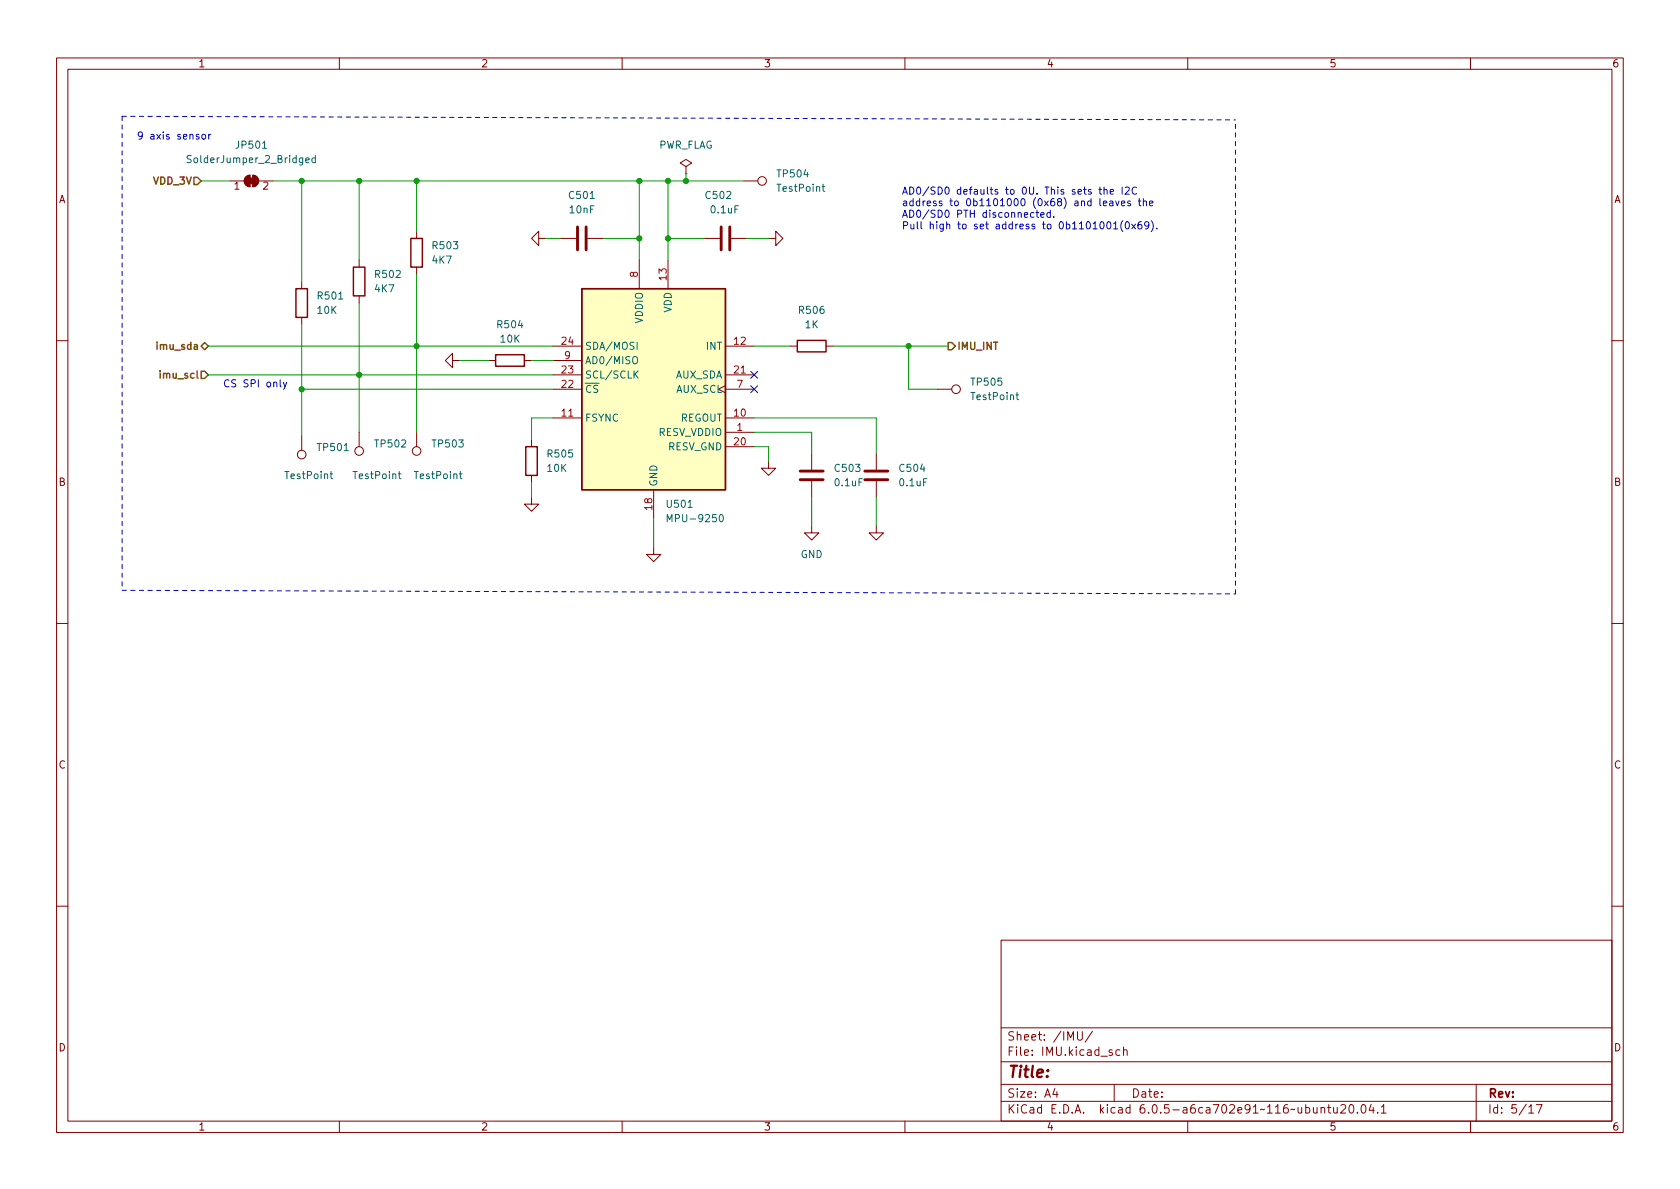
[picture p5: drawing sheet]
<svg xmlns="http://www.w3.org/2000/svg" width="297mm" height="210mm" viewBox="0 0 297 210" stroke-linecap="round" stroke-linejoin="round" font-family="sans-serif">
<g fill="none" stroke="#840000" stroke-width=".18">
<path d="M10 10.2h277v190.1h-277zM12 12.2h273v186.1h-273zM60 10.2v2M110 10.2v2M160 10.2v2M210 10.2v2M260 10.2v2M40.6 32h2.6M43.5 31.3l.7-.3v2a1.02 1.02 0 0 1-.9-.6 1.02 1.02 0 0 1 .2-1.1zM44.7 31a1.02 1.02 0 0 1 1 1 1.02 1.02 0 0 1-1 1zM45.7 32h2.6M121.3 29.5l1-.7-1-.6-1 .6 1 .7v1.2"/>
<path d="M121.3 30.7h.1M131.4 32h2.6M53.3 49.8v1.2M53.3 56.1v1.3M63.5 46v1.2M63.5 52.3v1.3M73.7 40.9v1.3M73.7 47.2v1.3M95.2 42.2v-1.3l-1.2 1.3 1.2 1.2v-1.2h1.3M99.1 42.2h2.8M103.9 42.2h2.8M113 46v5"/>
<path d="M118.1 46v5M124.5 42.2h2.8M129.3 42.2h2.8M135.9 42.2h1.3v-1.3l1.2 1.3-1.2 1.2v-1.2M10 60.2h2M53.3 77.1v2.5M63.5 76.4v2.6M73.7 76.4v2.6M80 63.7v-1.2l-1.3 1.2 1.3 1.3v-1.3h1.3M86.4 63.7h1.2M92.7 63.7h1.3M94 77.7v1.3"/>
<path d="M97.8 68.8h5.1M97.8 61.2h5.1M97.8 73.9h5.1M97.8 66.3h5.1M97.8 63.7h5.1M128.3 68.2l-1.3 .6 1.3 .7M128.3 68.8h5M128.3 61.2h5M128.3 76.4h5M128.3 73.9h5M128.3 79h5M128.3 66.3h5"/>
<path d="M139.7 61.2h1.3M146 61.2h1.3M165.7 68.8h2.6M285 60.2h2M94 87.9v1.2h1.2l-1.2 1.3-1.3-1.3h1.3M94 84.1v1.2M115.6 96.8v1.2h1.2l-1.2 1.3-1.3-1.3h1.3M115.6 86.6v5.1M135.9 81.5v1.3h1.3l-1.3 1.3-1.3-1.3h1.3M143.5 93v1.2h1.3l-1.3 1.3-1.3-1.3h1.3M143.5 80.3v2.8M143.5 85.1v2.8"/>
<path d="M154.9 93v1.2h1.3l-1.3 1.3-1.2-1.3h1.2M154.9 80.3v2.8M154.9 85.1v2.8M10 110.2h2M285 110.2h2M10 160.2h2M177 166.3h108v32h-108zM285 160.2h2M60 198.3v2M110 198.3v2M160 198.3v2M177 194.8h108"/>
<path d="M177 191.8h108M177 187.8h108M177 181.8h108M186.5 192.5l-.4 1h1M186.9 193v1M190.5 182.4v1.2l.3 .3h.3l.3-.3v-1.2M193.1 182.4l-1.2 1.9M197 191.8v3M198 185.7l-.4-.1-.3 .3v.4l.1 .3h.6M198.6 185.8l.3-.2 .3 .1 .1 .9M198.6 185.1v1.5M210 198.3v2"/>
<path d="M233.6 196l.2-.2 .3 .1 .1 .9M233.6 195.8v1M234.7 195.8h.6M234.9 195.3v1.3l.4 .2M235.8 195.8l.1 1h.3l.2-.1M236.4 195.8v1M237.1 195.5l.5-.2 .3 .2v.3l-.9 1h.9M238.7 195.4l.2-.1a.81 .81 0 0 1 .5 .7 .81 .81 0 0 1-.3 .8h-.1a.81 .81 0 0 1-.6-.6 .81 .81 0 0 1 .3-.8zM240 196.7v.1M240.8 195.5l.2-.2a.81 .81 0 0 1 .6 .7 .81 .81 0 0 1-.3 .8h-.2a.81 .81 0 0 1-.3-1.3zM242.4 195.3l-.3 1h.9M242.8 195.8v1"/>
<path d="M243.6 196.7v.1M244.2 195.8l.4-.5v1.5M244.2 196.8h.9M260 198.3v2M261 191.8v6.5M270.3 195.8l.4-.5v1.5M270.3 196.8h.9M271.7 195.3h.9l-.6 1.5"/>
<circle cx="134.7" cy="32" r=".76"/>
<circle cx="63.5" cy="79.8" r=".76"/>
<circle cx="73.7" cy="79.8" r=".76"/>
<circle cx="169" cy="68.8" r=".76"/>
<circle cx="53.3" cy="80.4" r=".76"/>
</g>
<path d="M52.3 51h2.1v5.1h-2.1zM62.5 47.2h2v5.1h-2zM72.6 42.2h2.1v5h-2.1zM102.9 51h25.4v35.6h-25.4zM87.6 62.7h5.1v2.1h-5.1zM93 79h2v5.1h-2zM141 60.2h5v2h-5z" fill="none" stroke="#840000" stroke-width=".25"/>
<path d="M102.1 40.1v4.1M103.6 40.1v4.1M127.5 40.1v4.1M129 40.1v4.1M141.5 84.8h4M141.5 83.3h4M152.9 84.8h4.1M152.9 83.3h4.1" fill="none" stroke="#840000" stroke-width=".51"/>
<g fill="none" stroke="#006464" stroke-width=".18">
<path d="M33.8 27.6l-.5-.1-.2 .1v.4l.6 .2 .1 .3-.2 .3-.5-.1M54.1 28.3l.6-.1-.1-.2-.4-.1-.1 .2v.6h.5M55.8 28l-.4-.1-.2 .3 .1 .5h.5M55.8 27.5v1.3M145.3 33h.5M145.5 32.6v1.1l.3 .1M112 63.1h.2a.43 .43 0 0 1 .5 .4v.4a.42 .42 0 0 1-.4 .4 .42 .42 0 0 1-.4-.4v-.4zM112.3 66.1l.5 .8M112.6 60.5v1.3M112.8 65.6l-.7 .7M179.6 69.8h.5M179.8 69.4v1.1l.3 .2"/>
<path d="M58.3 83.8h.5M58.5 83.4v1.1l.3 .1M70.4 83.8h.5M70.6 83.4v1.1l.3 .1M81.2 83.8h.5M81.4 83.4v1.1l.3 .1M118 92.3v-1.3l.4 .9 .4-.9v1.3M127.3 91.1l.2-.1a.68 .68 0 0 1 .4 .6 .68 .68 0 0 1-.4 .7l-.2-.2-.1-.3z"/>
</g>
<path d="M102.9 51h25.4v35.6h-25.4z" fill="#ffffc2" stroke="#ffffc2" stroke-width=".18"/>
<g fill="#840000" stroke="#840000" stroke-width=".18">
<path d="M43.9 31.5h1.1v1h-1.1z"/>
<path d="M43.5 31.3l.7-.3v2a1.02 1.02 0 0 1-.9-.6 1.02 1.02 0 0 1 .2-1.1z"/>
<path d="M44.7 31a1.02 1.02 0 0 1 1 1 1.02 1.02 0 0 1-1 1z"/>
</g>
<path d="M34.3 31.4h.6l.7 .6-.7 .6h-.6zM28.3 65.6v.1M35.6 61.2l.6-.6 .6 .6-.6 .6zM35.6 65.7h.6l.6 .6-.6 .6h-.6zM167.6 60.6h.7l.6 .6-.6 .6h-.7z" fill="none" stroke="#725600" stroke-width=".25"/>
<g fill="none" stroke="#0000c2" stroke-width=".18">
<path d="M35.2 23.8h-.3l-.2 .1v.2l.5 .1v.3h-.5M35.8 23.8h.3l.3 .2v.4l-.3 .2-.3-.1-.1-.1zM36.9 23.8v.8M37.3 23.8l-.4 .2M182.8 37.6h-.4l-.2 .2 .1 .6h.5M183.2 37.6h.5M183.3 37.2v1.1l.4 .1M184 38l.6-.1v-.3h-.4l-.2 .2 .1 .6h.5M185.7 37.6h-.4l-.2 .2 .1 .6h.5M185.7 37.2v1.2M186.3 38.3v.1M192.9 33.6l-.3-.1-.2 .2 .1 .2 .4 .1v.3h-.5"/>
<path d="M194.3 33.5h.5M194.5 33.1v1.1l.3 .1M194.6 39.3l.2-.1a.68 .68 0 0 1 .4 .6 .68 .68 0 0 1-.4 .7l-.2-.1-.1-.4zM195.1 36l.6-.2-.1-.2-.3-.1-.2 .2v.6h.5M195.2 33.6l.2-.1 .3 .1v.7M195.2 33.1v1.2M195.8 39.3l.2-.1a.68 .68 0 0 1 .4 .6 .68 .68 0 0 1-.4 .7l-.2-.1-.1-.4zM196.2 35.6h.5l.1 .8M196.3 33.9l.6-.1-.1-.2-.3-.1-.2 .2 .1 .6h.4M196.8 35.8l-.4 .1-.2 .2 .2 .3 .4-.1M196.9 39.6l.4-.4v1.3M197.3 35.5l.3 .9 .3-.9"/>
<path d="M198.3 36l.6-.2-.1-.2-.3-.1-.2 .2v.6h.5M198.4 33.1v1.2M198.5 39a1.46 1.46 0 0 0 0 2M199 33.2l.4-.1 .3 .3-.8 .9h.8M199.1 39.3l.2-.1a.68 .68 0 0 1 .4 .6 .68 .68 0 0 1-.4 .7l-.2-.1-.1-.4zM199.9 35.6l-.3-.1-.2 .2v.2l.5 .1v.3h-.5M200.1 39.6l.7 .9M200.8 39.6l-.7 .9M200.9 33.2a.6 .6 0 0 0-.8 .4 .6 .6 0 0 0 .6 .7l.2-.1M201.3 35.5h.4M201.4 35.1v1.1l.3 .2M201.8 39.2l-.4 .1a.85 .85 0 0 0 0 1.2l.5-.1v-.5l-.2-.2h-.3l-.2 .2"/>
<path d="M202.2 35.7l.1-.2 .3 .1 .1 .8M202.2 35.1v1.3M203.1 39.8l-.2 .2h-.3l-.2-.2 .1-.5 .4-.1 .2 .1a.84 .84 0 0 1-.3 1.2h-.3M203.2 36l.7-.2-.1-.2-.4-.1-.2 .2 .1 .6h.5M203.5 39a1.46 1.46 0 0 1 0 2M196.9 40.5h.7M204.5 40.4v.1M49.5 67.1v1.1l.2 .2M50.1 67.6l.3 .8M50.7 67.6l-.4 1.1-.2 .1"/>
</g>
<path d="M21.6 20.6v83.8M21.6 20.6l196.8 .6M21.6 104.4l196.8 .6M218.4 105v-83.8" fill="none" stroke="#0000c2" stroke-width=".18" stroke-dasharray=".8 .8"/>
<g fill="none" stroke="#009600" stroke-width=".18">
<path d="M35.6 32h5M48.3 32h83.1M53.3 32v17.8M63.5 32v14M73.7 32v8.9M113 32v14M118.1 32v14M121.3 30.7v1.3M53.3 57.4v19.7M63.5 53.6v22.8M73.7 48.5v27.9M96.5 42.2h2.6"/>
<path d="M106.7 42.2h6.3M118.1 42.2h6.4M132.1 42.2h3.8M36.8 61.2h61M36.8 66.3h61M53.3 68.8h44.5M81.3 63.7h5.1M94 63.7h3.8M97.8 73.9h-3.8v3.8M133.3 73.9h21.6v6.4M133.3 61.2h6.4M133.3 76.4h10.2v3.9"/>
<path d="M133.3 79h2.6v2.5M147.3 61.2h20.3M160.7 61.2v7.6h5M94 85.3v2.6M115.6 91.7v5.1M143.5 87.9v5.1M154.9 87.9v5.1"/>
</g>
<path d="M132.7 65.7l1.3 1.2M132.7 68.2l1.3 1.2M134 65.7l-1.3 1.2M134 68.2l-1.3 1.2" fill="none" stroke="#000084" stroke-width=".18"/>
<g fill="#009600" stroke="#009600" stroke-width=".18">
<circle cx="118.1" cy="42.2" r=".46"/>
<circle cx="160.7" cy="61.2" r=".46"/>
<circle cx="118.1" cy="32" r=".46"/>
<circle cx="121.3" cy="32" r=".46"/>
<circle cx="63.5" cy="32" r=".46"/>
<circle cx="113" cy="32" r=".46"/>
<circle cx="113" cy="42.2" r=".46"/>
<circle cx="73.7" cy="32" r=".46"/>
<circle cx="73.7" cy="61.2" r=".46"/>
<circle cx="63.5" cy="66.3" r=".46"/>
<circle cx="53.3" cy="32" r=".46"/>
<circle cx="53.3" cy="68.8" r=".46"/>
</g>
<text font-size="2.8" fill="#840000" x="178" y="190.6">Title:</text>
<g font-size="2.1" fill="#840000">
<text x="178" y="184">Sheet: /IMU/</text>
<text x="178" y="186.7">File: IMU.kicad_sch</text>
<text x="178" y="196.9">KiCad E.D.A. kicad 6.0.5-a6ca702e91~116~ubuntu20.04.1</text>
<text x="178" y="194.1">Size: A4</text>
<text x="200" y="194.1">Date:</text>
<text x="263" y="194.1">Rev:</text>
<text x="263" y="196.9">Id: 5/17</text>
</g>
<g font-size="1.8" fill="#840000">
<text x="35" y="11.9">1</text>
<text x="85" y="11.9">2</text>
<text x="135" y="11.9">3</text>
<text x="185" y="11.9">4</text>
<text x="235" y="11.9">5</text>
<text x="285" y="11.9">6</text>
<text x="10.3" y="35.9">A</text>
<text x="285.3" y="35.9">A</text>
<text x="10.3" y="85.9">B</text>
<text x="285.3" y="85.9">B</text>
<text x="10.3" y="135.9">C</text>
<text x="285.3" y="135.9">C</text>
<text x="10.3" y="185.9">D</text>
<text x="285.3" y="185.9">D</text>
<text x="35" y="199.9">1</text>
<text x="85" y="199.9">2</text>
<text x="135" y="199.9">3</text>
<text x="185" y="199.9">4</text>
<text x="235" y="199.9">5</text>
<text x="285" y="199.9">6</text>
</g>
<g font-size="1.8" fill="#0000c2">
<text x="24.1" y="24.7">9 axis sensor</text>
<text x="159.4" y="34.4">AD0/SD0 defaults to 0U. This sets the I2C</text>
<text x="159.4" y="36.4">address to 0b1101000 (0x68) and leaves the</text>
<text x="159.4" y="38.5">AD0/SD0 PTH disconnected.</text>
<text x="159.4" y="40.5">Pull high to set address to 0b1101001(0x69).</text>
<text x="39.4" y="68.5">CS SPI only</text>
</g>
<g font-size="1.8" fill="#006464">
<text x="33.7" y="28.8">SolderJumper_2_Bridged</text>
<text x="41.9" y="26.3">JP501</text>
<text x="116.3" y="26.3">PWR_FLAG</text>
<text x="100.8" y="35.2">C501</text>
<text x="124.9" y="35.2">C502</text>
<text x="137.6" y="33.9">TestPoint</text>
<text x="137.6" y="31.4">TP504</text>
<text x="100.8" y="37.7">10nF</text>
<text x="125.8" y="37.7">0.1uF</text>
<text x="76.5" y="46.6">4K7</text>
<text x="76.6" y="44.1">R503</text>
<text x="56.3" y="53">R501</text>
<text x="66.3" y="51.7">4K7</text>
<text x="66.5" y="49.1">R502</text>
<text x="56.2" y="55.5">10K</text>
<text x="88.1" y="58">R504</text>
<text x="113.7" y="57.2" transform="rotate(-90 113.7 57.2)">VDDIO</text>
<text x="118.7" y="55.3" transform="rotate(-90 118.7 55.3)">VDD</text>
<text x="141.4" y="55.5">R506</text>
<text x="142.4" y="58">1K</text>
<text x="88.5" y="60.6">10K</text>
<text x="103.4" y="61.8">SDA/MOSI</text>
<text x="103.4" y="64.4">AD0/MISO</text>
<text x="124.9" y="61.8">INT</text>
<text x="103.4" y="69.5">~{CS}</text>
<text x="103.4" y="66.9">SCL/SCLK</text>
<text x="119.3" y="66.9">AUX_SDA</text>
<text x="119.5" y="69.5">AUX_SCL</text>
<text x="171.9" y="70.7">TestPoint</text>
<text x="171.9" y="68.2">TP505</text>
<text x="103.4" y="74.5">FSYNC</text>
<text x="116.4" y="77.1">RESV_VDDIO</text>
<text x="120.2" y="74.5">REGOUT</text>
<text x="56.3" y="79.8">TP501</text>
<text x="66.4" y="79.1">TP502</text>
<text x="76.6" y="79.1">TP503</text>
<text x="96.8" y="83.4">10K</text>
<text x="96.9" y="80.9">R505</text>
<text x="118" y="79.6">RESV_GND</text>
<text x="147.7" y="83.4">C503</text>
<text x="159.2" y="83.4">C504</text>
<text x="50.6" y="84.7">TestPoint</text>
<text x="62.6" y="84.7">TestPoint</text>
<text x="73.4" y="84.7">TestPoint</text>
<text x="116.2" y="86.1" transform="rotate(-90 116.2 86.1)">GND</text>
<text x="118" y="89.8">U501</text>
<text x="147.7" y="86">0.1uF</text>
<text x="159.2" y="86">0.1uF</text>
<text x="118.7" y="92.3">MPU-9250</text>
<text x="141.5" y="98.7">GND</text>
</g>
<g font-size="1.8" fill="#725600">
<text x="27.2" y="32.6">VDD_3V</text>
<text x="28.2" y="61.8">imu_sda</text>
<text x="169.1" y="61.8">IMU_INT</text>
<text x="28.8" y="66.9">imu_scl</text>
</g>
<g font-size="1.8" fill="#a90000">
<text x="41.4" y="33.5">1</text>
<text x="46.5" y="33.5">2</text>
<text x="112.8" y="49" transform="rotate(-90 112.8 49)">8</text>
<text x="117.9" y="49.5" transform="rotate(-90 117.9 49.5)">13</text>
<text x="99.3" y="61">24</text>
<text x="99.8" y="63.5">9</text>
<text x="129.8" y="61">12</text>
<text x="99.3" y="68.6">22</text>
<text x="99.3" y="66">23</text>
<text x="129.8" y="66">21</text>
<text x="130.3" y="68.6">7</text>
<text x="99.3" y="73.7">11</text>
<text x="129.8" y="73.7">10</text>
<text x="130.3" y="76.2">1</text>
<text x="129.8" y="78.7">20</text>
<text x="115.3" y="90.1" transform="rotate(-90 115.3 90.1)">18</text>
</g>
</svg>
